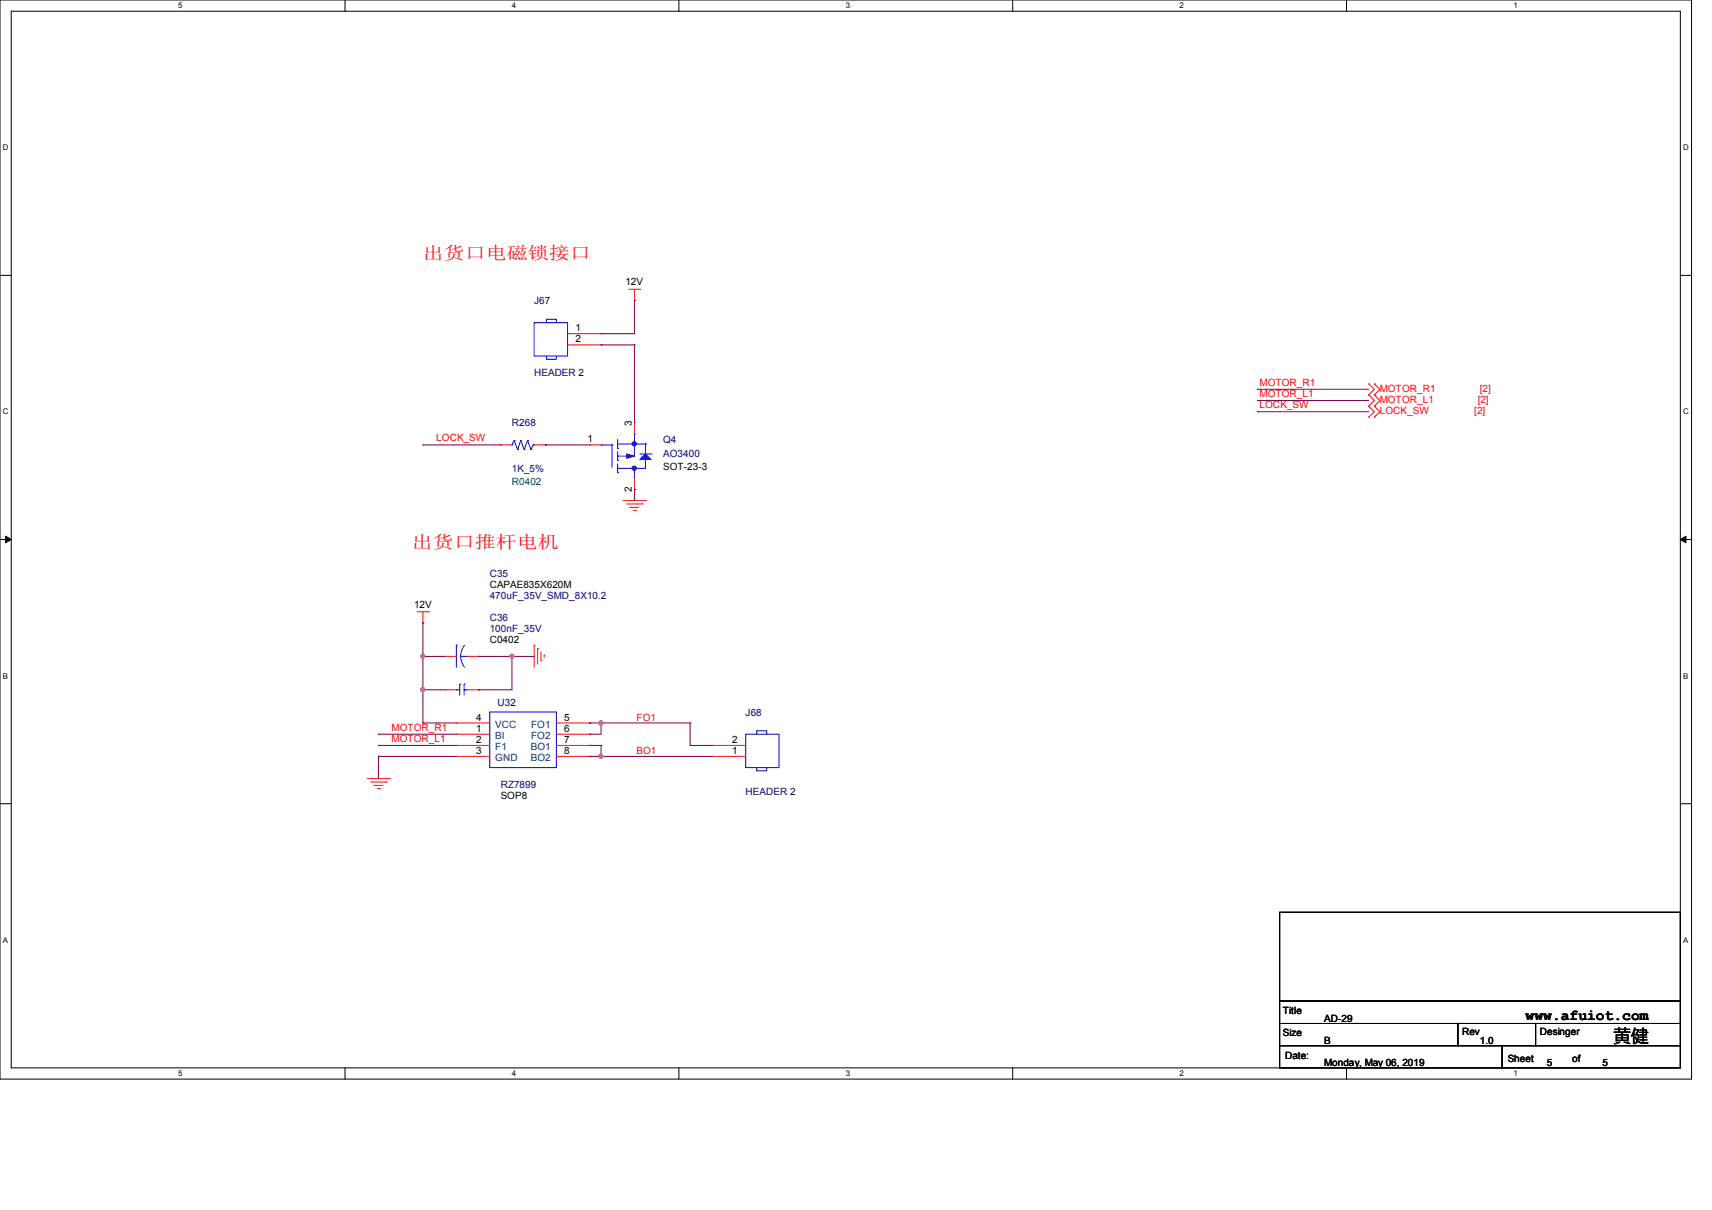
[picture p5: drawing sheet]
<svg xmlns="http://www.w3.org/2000/svg" width="297mm" height="210mm" viewBox="0 0 297 210" stroke-linecap="round" stroke-linejoin="round" font-family="sans-serif">
<path d="M0 0h293.5v187.3h-293.5zM1.9 1.9h289.6v183.4h-289.6z" fill="none" stroke="#000" stroke-width=".17"/>
<g fill="#fff">
<path d="M30.9 .2h.8v1.5h-.8z"/>
<path d="M30.9 185.5h.8v1.6h-.8z"/>
</g>
<path d="M59.9 0v1.9M59.9 185.3v2" fill="none" stroke="#000" stroke-width=".17"/>
<g fill="#fff">
<path d="M88.8 .2h.8v1.5h-.8z"/>
<path d="M88.8 185.5h.8v1.6h-.8z"/>
</g>
<path d="M117.8 0v1.9M117.8 185.3v2" fill="none" stroke="#000" stroke-width=".17"/>
<g fill="#fff">
<path d="M146.7 .2h.8v1.5h-.8z"/>
<path d="M146.7 185.5h.8v1.6h-.8z"/>
</g>
<path d="M175.7 0v1.9M175.7 185.3v2" fill="none" stroke="#000" stroke-width=".17"/>
<g fill="#fff">
<path d="M204.6 .2h.8v1.5h-.8z"/>
<path d="M204.6 185.5h.8v1.6h-.8z"/>
</g>
<path d="M233.6 0v1.9M233.6 185.3v2" fill="none" stroke="#000" stroke-width=".17"/>
<g fill="#fff">
<path d="M262.6 .2h.7v1.5h-.7z"/>
<path d="M262.6 185.5h.7v1.6h-.7z"/>
<path d="M.5 24.8h1v1.6h-1z"/>
<path d="M292 24.8h1v1.6h-1z"/>
<path d="M.5 70.7h1v1.5h-1z"/>
<path d="M292 70.7h1v1.5h-1z"/>
</g>
<path d="M0 47.8h1.9M291.5 47.8h2" fill="none" stroke="#000" stroke-width=".17"/>
<g fill="#fff">
<path d="M.5 116.5h.9v1.6h-.9z"/>
<path d="M292 116.5h.9v1.6h-.9z"/>
</g>
<path d="M0 93.6h1.9M291.5 93.6h2" fill="none" stroke="#000" stroke-width=".17"/>
<path d="M1 93l.9 .6-.9 .6zM291.5 93.6l1-.6v1.2z" fill="#000" stroke="#000" stroke-width=".17"/>
<g fill="#fff">
<path d="M.5 162.4h.9v1.5h-.9z"/>
<path d="M292 162.4h.9v1.5h-.9z"/>
</g>
<path d="M0 139.5h1.9M291.5 139.5h2M222 158.3h69.5v15.4h-69.5zM222 177.6h30.9v3.9h-30.9zM222 173.7h69.5v3.9h-69.5zM252.9 177.6h38.6v3.9h-38.6zM266.4 177.6v3.9M222 181.5h38.6v3.8h-38.6zM260.6 181.5h30.9v3.8h-30.9zM266.4 181.5h.1" fill="none" stroke="#000" stroke-width=".17"/>
<g fill="none" stroke="#f00" stroke-width=".17">
<path d="M98.5 57.9h5.8M98.5 59.9h5.8M104.3 57.9h.1M104.3 59.9h.1M109.1 50.2h1.9M110.1 52.2h.1M110.1 50.2v2M111 50.2h.1M86.9 77.2h.1M86.9 77.2h1.9M92.7 77.2h1.9M94.6 77.2h.1"/>
<path d="M102.3 77.2h.1M102.3 77.2h2M110.1 73.4h.1M110.1 73.4v1.9M237.4 68.5h.1M237.4 66.6h.1M237.4 70.5h.1M237.4 72.4h.1M237.4 66.6l1 1-1 .9M237.4 68.5l1 1-1 1M237.4 70.5l1 1-1 .9M238.4 68.5h.1"/>
<path d="M238.4 66.6h.1M238.4 70.5h.1M238.4 72.4h.1M238.4 66.6l1 1-1 .9M238.4 68.5l1 1-1 1M238.4 70.5l1 1-1 .9M108.1 86.9h3.9M108.7 87.5h2.7M109.3 88.1h.1M109.3 88.1h1.5M109.9 88.6h.3M110.1 85h.1"/>
<path d="M110.1 83v2M110.2 88.6h.1M111.4 87.5h.1M112 86.9h.1M72.4 106.2h1.9M73.4 108.1h.1M73.4 106.2v1.9M74.3 106.2h.1M77.2 113.9h.1M77.2 119.7h.1M77.2 113.9h2M77.2 119.7h2"/>
<path d="M81.1 113.9h1.9M81.1 119.7h1.9M83 113.9h.1M83 119.7h.1M92.7 112h.1M92.7 112v3.8M93.3 112.6h.1M93.3 112.6v2.7M93.9 114.7h.1M93.9 113.2v1.5M94.4 113.7h.1M94.4 113.7v.4"/>
<path d="M63.7 135.1h3.9M64.3 135.7h2.7M64.9 136.3h.1M64.9 136.3h1.5M65.4 136.9h.4M65.8 136.9h.1M67 135.7h.1M67.6 135.1h.1M79.2 125.5h.1M79.2 127.4h.1M79.2 129.4h.1M79.2 131.3h.1"/>
<path d="M79.2 131.3h5.8M79.2 129.4h5.8M79.2 125.5h5.8M79.2 127.4h5.8M96.5 131.3h5.8M96.5 129.4h5.8M96.5 125.5h5.8M96.5 127.4h5.8M102.3 125.5h.1M102.3 127.4h.1M102.3 129.4h.1M102.3 131.3h.1"/>
<path d="M123.6 131.3h.1M123.6 129.4h.1M123.6 131.3h5.8M123.6 129.4h5.8"/>
</g>
<g fill="none" stroke="#00f" stroke-width=".17">
<path d="M92.7 56h5.8v5.8h-5.8zM94.8 56v-.6h1.7v.6M88.8 77.2h.1M89.2 76.5h.1M89.2 76.5l.6 1.5M89.2 76.5l-.4 .7M89.8 78h.1M90.3 76.5h.1M90.3 76.5l.6 1.5M90.3 76.5l-.5 1.5M90.9 78h.1M91.5 76.5h.1"/>
<path d="M91.5 76.5l.6 1.5M91.5 76.5l-.6 1.5M92.1 78h.1M92.5 77.2h.1M92.5 77.2l-.4 .8M92.5 77.2h.2M94.8 61.8v.6h1.7v-.6M104.3 77.2h.1M104.3 77.2h1.9M106.2 77.2h.1M106.2 77.2v3.9M107.1 77.8h.1"/>
<path d="M107.1 79.9h.1M107.1 79.2h.1M107.1 76.3v1.5M107.1 78.4v1.5M107.1 77h4.9M107.1 79.2h2M110.1 75.3h.1M110.1 75.3v3.9M111 78.8h1.9M112 77h.1M112 79.8h.1M112 77v1.8"/>
<path d="M112 79.8v1.5h-4.9M112.9 78.8h.1M107.1 82h.1M107.1 81.3h.1M107.1 80.5v1.5M110.1 81.3h.1M110.1 81.3v1.7M79.2 112h.1M79.2 119.7h.1M79.2 112v3.8M79.2 119.7h.6M79.8 118.7h.1"/>
<path d="M79.8 118.7v1.9M79.9 113.9l.3 1.2 .4 .7M79.9 113.9h1.2M80.5 118.7h.1M80.5 119.7h.1M80.5 118.7v1.9M80.5 119.7h.6M80.6 112l-.6 1.1-.1 .8M81.1 113.9h.1M85 123.6h11.5v9.6h-11.5zM129.4 127.4h5.7v5.8h-5.7zM131.3 133.2v.6h1.7v-.6"/>
<path d="M131.3 127.4v-.6h1.7v.6"/>
</g>
<g fill="#00f" stroke="#00f" stroke-width=".17">
<path d="M112 78.8l.9 1h-1.9z"/>
<path d="M108.7 78.8l1.4 .4-1.4 .3z"/>
<circle cx="110" cy="81.3" r=".37"/>
<circle cx="110" cy="77" r=".37"/>
</g>
<g fill="none" stroke="#800040" stroke-width=".17">
<path d="M104.3 59.9h.1M104.3 57.9h.1M104.3 59.9h5.8M110.1 59.9h.1M110.1 52.2h.1M110.1 52.2v5.7h-5.8M110.1 59.9v13.5M73.4 77.2h.1M73.4 77.2h13.5M94.6 77.2h.1M94.6 77.2h7.7M218.1 67.6h.1"/>
<path d="M218.1 69.5h.1M218.1 71.5h.1M218.1 67.6h19.3M218.1 69.5h19.3M218.1 71.5h19.3M110.1 85h.1M110.1 85v1.9M73.4 113.9h.1M73.4 119.7h.1M73.4 108.1h.1M73.4 108.1v17.4M73.4 113.9h3.8"/>
<path d="M73.4 119.7h3.8M83 113.9h.1M83 119.7h.1M83 113.9h9.7M88.8 113.9h.1M88.8 113.9v5.8h-5.8M65.7 127.4h.1M65.7 129.4h.1M65.7 131.3h.1M65.7 127.4h13.5M65.7 129.4h13.5M65.7 131.3h13.5"/>
<path d="M65.7 131.3v3.8M73.4 125.5h.1M73.4 125.5h5.8M102.3 129.4h.1M102.3 127.4h.1M102.3 131.3h.1M102.3 125.5h.1M102.3 125.5h17.4M102.3 129.4h2M102.3 131.3h21.3M104.3 125.5h.1M104.3 131.3h.1"/>
<path d="M104.3 129.4h.1M104.3 125.5v1.9h-2M104.3 129.4v1.9M119.7 125.5h.1M119.7 129.4h.1M119.7 129.4h3.9M119.7 125.5v3.9"/>
</g>
<g fill="#f0f" stroke="#f0f" stroke-width=".17">
<circle cx="104.2" cy="125.5" r=".37"/>
<circle cx="104.2" cy="131.3" r=".36"/>
<circle cx="73.3" cy="113.9" r=".36"/>
<circle cx="73.3" cy="119.7" r=".37"/>
<circle cx="88.8" cy="113.9" r=".36"/>
</g>
<g font-size="3" fill="#f00">
<text x="73.4" y="44.9">出货口电磁锁接口</text>
<text x="71.5" y="95.1">出货口推杆电机</text>
</g>
<text font-size="3" x="279.9" y="180.8">黄健</text>
<text font-size="2.7" x="264.7" y="177">www.afuiot.com</text>
<g font-size="1.7" fill="#000080">
<text x="92.7" y="52.8">J67</text>
<text x="92.7" y="65.3">HEADER 2</text>
<text x="88.8" y="74">R268</text>
<text x="115.1" y="76.9">Q4</text>
<text x="88.8" y="81.9">1K_5%</text>
<text x="115.1" y="79.2">AO3400</text>
<text x="85" y="100.1">C35</text>
<text x="85" y="103.9">470uF_35V_SMD_8X10.2</text>
<text x="85" y="107.8">C36</text>
<text x="85" y="109.7">100nF_35V</text>
<text x="86.3" y="122.5">U32</text>
<text x="129.4" y="124.2">J68</text>
<text x="86.9" y="136.7">RZ7899</text>
<text x="129.4" y="137.9">HEADER 2</text>
</g>
<g font-size="1.7">
<text x="108.5" y="49.5">12V</text>
<text x="99.8" y="57.5">1</text>
<text x="99.8" y="59.4">2</text>
<text x="101.9" y="76.8">1</text>
<text x="109.6" y="74" transform="rotate(-90 109.6 74)">3</text>
<text x="115.1" y="81.5">SOT-23-3</text>
<text x="109.6" y="85.3" transform="rotate(-90 109.6 85.3)">2</text>
<text x="71.8" y="105.5">12V</text>
<text x="85" y="102">CAPAE835X620M</text>
<text x="85" y="111.7">C0402</text>
<text x="82.6" y="125.1">4</text>
<text x="97.9" y="125.1">5</text>
<text x="82.6" y="127">1</text>
<text x="82.6" y="128.9">2</text>
<text x="82.6" y="130.9">3</text>
<text x="97.9" y="127">6</text>
<text x="97.9" y="128.9">7</text>
<text x="97.9" y="130.9">8</text>
<text x="127" y="130.9">1</text>
<text x="127" y="128.9">2</text>
<text x="86.9" y="138.7">SOP8</text>
<text x="222.6" y="179.8">Size</text>
<text x="222.6" y="175.9">Title</text>
<text x="229.7" y="177.3">AD-29</text>
<text x="253.6" y="179.6">Rev</text>
<text x="267.1" y="179.6">Desinger</text>
<text x="222.9" y="183.9">Date:</text>
<text x="229.7" y="181.1">B</text>
<text x="229.7" y="185">Monday, May 06, 2019</text>
<text x="256.7" y="181.1">1.0</text>
<text x="261.6" y="184.2">Sheet</text>
<text x="268.3" y="185">5</text>
<text x="272.8" y="184.2">of</text>
<text x="278" y="185">5</text>
</g>
<g font-size="1.7" fill="#f00">
<text x="218.5" y="67">MOTOR_R1</text>
<text x="218.5" y="68.9">MOTOR_L1</text>
<text x="218.5" y="70.9">LOCK_SW</text>
<text x="239.4" y="68">MOTOR_R1</text>
<text x="239.4" y="70">MOTOR_L1</text>
<text x="239.4" y="71.9">LOCK_SW</text>
<text x="255.8" y="71.9">[2]</text>
<text x="256.3" y="70">[2]</text>
<text x="256.7" y="68">[2]</text>
<text x="75.7" y="76.6">LOCK_SW</text>
<text x="110.4" y="125.1">FO1</text>
<text x="67.9" y="126.8">MOTOR_R1</text>
<text x="67.9" y="128.8">MOTOR_L1</text>
<text x="110.4" y="130.9">BO1</text>
</g>
<text font-size="1.7" fill="#008000" x="88.8" y="84.2">R0402</text>
<g font-size="1.7" fill="#004080">
<text x="85.9" y="126.3">VCC</text>
<text x="85.9" y="128.2">BI</text>
<text x="85.9" y="130.2">F1</text>
<text x="92.1" y="130.2">BO1</text>
<text x="92.2" y="126.3">FO1</text>
<text x="92.2" y="128.2">FO2</text>
<text x="85.9" y="132.1">GND</text>
<text x="92.1" y="132.1">BO2</text>
</g>
<g font-size="1.4">
<text x="30.9" y="1.4">5</text>
<text x="88.8" y="1.4">4</text>
<text x="146.7" y="1.4">3</text>
<text x="204.6" y="1.4">2</text>
<text x="262.6" y="1.4">1</text>
<text x=".5" y="26.1">D</text>
<text x="292" y="26.1">D</text>
<text x=".5" y="71.9">C</text>
<text x="292" y="71.9">C</text>
<text x=".5" y="117.8">B</text>
<text x="292" y="117.8">B</text>
<text x=".5" y="163.6">A</text>
<text x="292" y="163.6">A</text>
<text x="30.9" y="186.8">5</text>
<text x="88.8" y="186.8">4</text>
<text x="146.7" y="186.8">3</text>
<text x="204.6" y="186.8">2</text>
<text x="262.6" y="186.8">1</text>
</g>
</svg>
